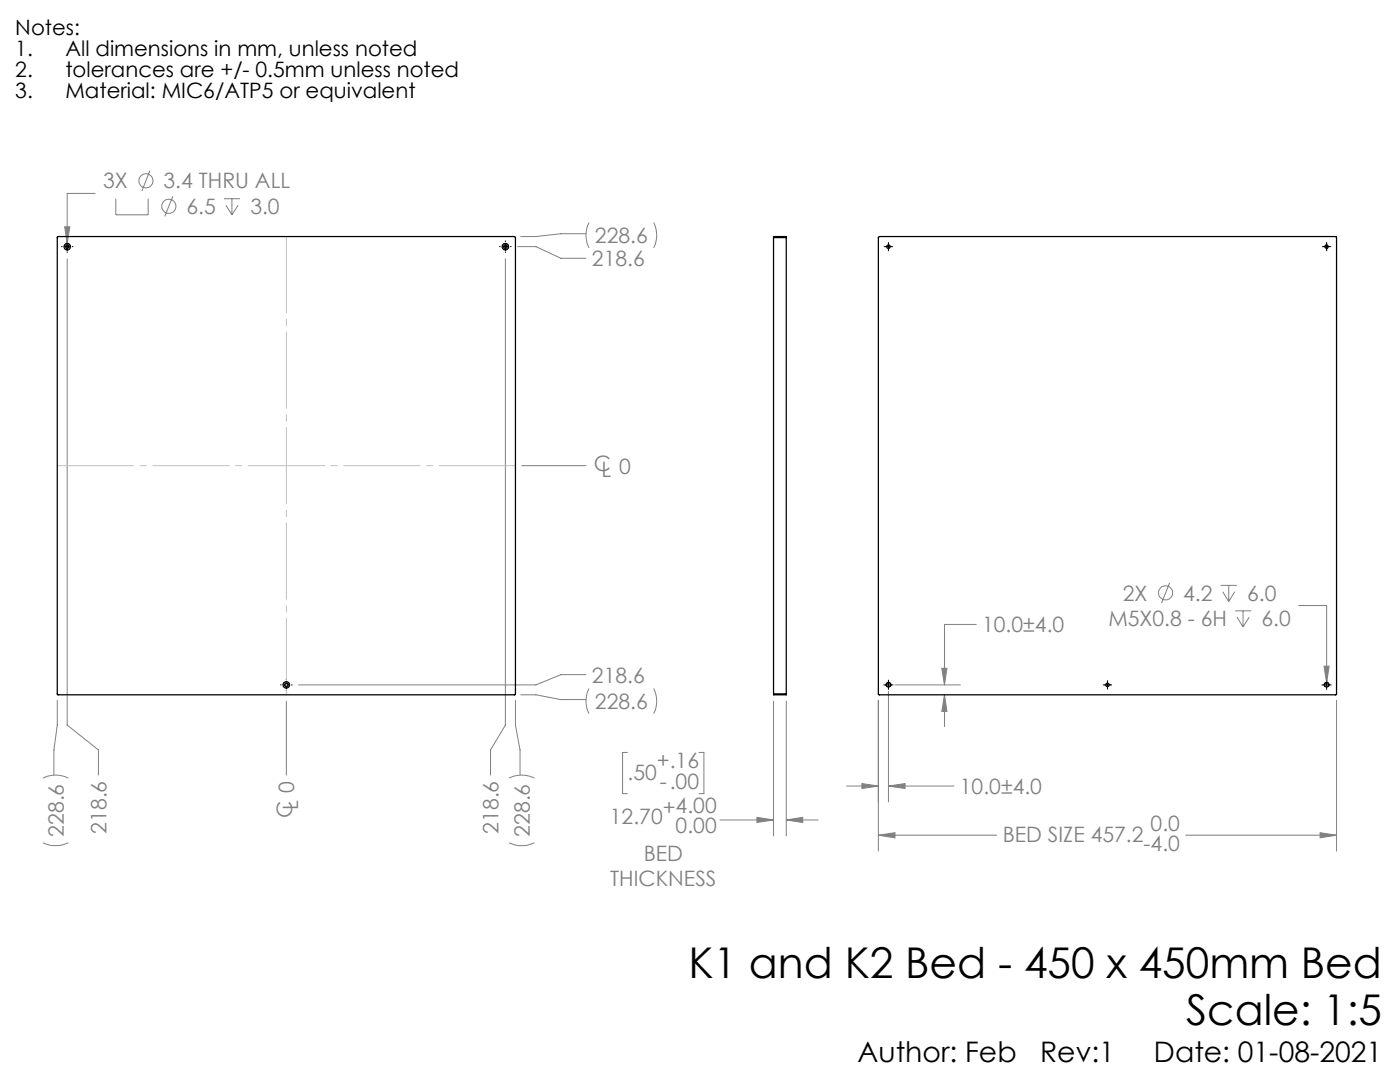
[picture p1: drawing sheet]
<svg xmlns="http://www.w3.org/2000/svg" width="279mm" height="216mm" viewBox="0 0 279 216" stroke-linecap="round" stroke-linejoin="round" font-family="sans-serif">
<g fill="none" stroke="#808080" stroke-width=".2">
<path d="M19 38.6h-5.6v10M23.1 39.7v3.2h6.5v-3.2M29.9 34l-1.6 4.1M34.5 39.2l-1.6 4M44.7 39.7h3.2M46.3 39.7v3.2M12.9 45.3h1l-.5 3.3zM13.4 51.6v93.1l6.2 4.9v5.1M45.1 41l1.2 1.9M47.5 41l-1.2 1.9M100.9 51.6v93.1l-3 4.9v5.1M103.3 49.2h3.7l4.9 2.3h5"/>
<path d="M116.9 46.6h-5l-4.9 .6h-3.1M117.5 44.4a5.6 5.6 0 0 0 0 5.1M130.5 44.4a5.6 5.6 0 0 1 0 5.1M104.1 92.9h12.8M233.4 116.3l-1.6 4M243.6 116.8h3.2M244 118.1l1.2 1.9M245.2 116.8v3.2M246.4 118.1l-1.2 1.9M11.4 139.7v5l-.6 4.9v5.1M57.1 139.9v14.8M102.9 139.7v5l.9 4.9v5.1"/>
<path d="M103.9 138.6h3.1l4.9 1h5M116.9 134.6h-5l-4.9 2.1h-47.4M117.5 137.4a5.6 5.6 0 0 0 0 5M130.5 137.4a5.6 5.6 0 0 1 0 5M154.4 139.9v26.9M156.9 139.9v26.9M175.3 139.7v30.1M177.3 137.9v22.1M178.6 136.7h13.1M188 133.4h1l-.5 3.3zM188.5 138.6l.5 3.4h-1zM188.5 138.6v6.4"/>
<path d="M194.8 124.6h-6.3v12.1M246.5 121.9h3.2M246.9 123.2l1.2 1.9M248.1 121.9v3.2M249.3 123.2l-1.2 1.9M259.2 120.8h5.6v15.4M264.2 132.9h1.1l-.5 3.3zM266.7 139.7v30.1M8.6 155.3a5.6 5.6 0 0 1 5 0M101.6 155.3a5.6 5.6 0 0 1 5 0M125.2 150.1h-1v8.3h1M139.5 150.1h1v8.3h-1"/>
<path d="M168.9 156.8h6.4M172 156.4l3.3 .4-3.3 .5zM177.3 156.8l3.3-.4v.9zM177.3 156.8h13.1M8.6 168.2a5.9 5.9 0 0 0 5 0M101.6 168.2a5.9 5.9 0 0 0 5 0M143.7 163.6h10.7M151.1 163.1l3.3 .5-3.3 .5zM156.9 163.6l3.3-.5v1zM156.9 163.6h6.4M175.3 166.7l3.3-.5v1zM175.3 166.7h23.6"/>
<path d="M236.6 166.7h30.1M263.5 166.2l3.2 .5-3.2 .5z"/>
<circle cx="29.1" cy="36.1" r="1.42"/>
<circle cx="33.7" cy="41.2" r="1.42"/>
<circle cx="232.6" cy="118.3" r="1.41"/>
</g>
<path d="M177.3 136.1a.5 .5 0 0 1 .5 .8 .5 .5 0 0 1-.9 0 .5 .5 0 0 1 .3-.8h.1M264.8 136.1a.5 .5 0 0 1 .4 .8 .5 .5 0 0 1-.8 0 .5 .5 0 0 1 .3-.8h.1" fill="none" stroke="#000" stroke-width=".2" stroke-dasharray="1.3 .6" stroke-linecap="butt"/>
<g fill="none" stroke="#000" stroke-width=".2">
<path d="M12.3 49.2h.1M12.9 49.2h1M13.4 48v.2M13.4 48.7v1M13.4 50.2v.2M14.4 49.2h.2M99.7 49.2h.1M100.4 49.2h1M100.9 48v.2M100.9 48.7v1M100.9 50.2v.2M101.9 49.2h.1"/>
<path d="M176.5 49.2h1.7M177.3 48.4v1.7M263.9 49.2h1.7M264.8 48.4v1.7M56 136.7h.1M56.6 136.7h1M57.1 135.5v.1M57.1 136.1v1.1M57.1 137.7v.1M58.2 136.7h.1M176.4 136.7h1.8M177.3 135.7v1.9"/>
<path d="M220.2 136.7h1.7M221 135.8v1.7M263.8 136.7h1.9M264.8 135.7v1.9"/>
</g>
<path d="M57.2 47.2v91.4M102.9 92.9h-91.5" fill="none" stroke="#c0c0c0" stroke-width=".2" stroke-dasharray="15.2 1.3 1.3 1.3"/>
<path d="M12.9 45.3l.5 3.3 .5-3.3zM151.1 163.1l3.3 .5-3.3 .5zM156.9 163.6l3.3-.5v1zM264.2 132.9l.6 3.3 .5-3.3zM175.3 166.7l3.3-.5v1zM263.5 166.2l3.2 .5-3.2 .5zM177.3 156.8l3.3-.4v.9zM172 156.4l3.3 .4-3.3 .5zM188.5 138.6l.5 3.4h-1zM188 133.4h1l-.5 3.3z" fill="#808080"/>
<g fill="none" stroke="#000" stroke-width=".25">
<path d="M11.5 47.3l91.3-.1 .1 .2-.1 91.2h-91.3zM154.4 47.4v-.2h2.5v.2M154.4 47.4v91.1M154.4 47.4h2.5M156.9 47.4v91.1M175.3 47.3l.2-.1h91.2v91.4h-91.3zM154.4 138.5v.1h2.5v-.1M154.4 138.5h2.5"/>
<circle cx="13.4" cy="49.2" r=".65"/>
<circle cx="13.4" cy="49.2" r=".34"/>
<circle cx="100.9" cy="49.2" r=".66"/>
<circle cx="100.9" cy="49.2" r=".35"/>
<circle cx="177.3" cy="49.2" r=".35"/>
<circle cx="264.7" cy="49.2" r=".34"/>
<circle cx="57.1" cy="136.6" r=".66"/>
<circle cx="57.2" cy="136.6" r=".34"/>
<circle cx="177.3" cy="136.7" r=".41"/>
<circle cx="221" cy="136.6" r=".34"/>
<circle cx="264.8" cy="136.7" r=".41"/>
</g>
<g font-size="8.5">
<text x="137.4" y="195.1">K1 and K2 Bed - 450 x 450mm Bed</text>
<text x="236.7" y="204.6">Scale: 1:5</text>
</g>
<g font-size="5.6">
<text x="171.2" y="211.9">Author: Feb</text>
<text x="207.6" y="211.9">Rev:1</text>
<text x="230.3" y="211.9">Date: 01-08-2021</text>
</g>
<g font-size="4.2">
<text x="3.1" y="7">Notes:</text>
<text x="3.1" y="11.2">1.</text>
<text x="13.1" y="11.2">All dimensions in mm, unless noted</text>
<text x="3.1" y="15.4">2.</text>
<text x="13.1" y="15.4">tolerances are +/- 0.5mm unless noted</text>
<text x="3.1" y="19.6">3.</text>
<text x="13.1" y="19.6">Material: MIC6/ATP5 or equivalent</text>
</g>
<g font-size="4.2" fill="#808080">
<text x="20.6" y="37.6">3X</text>
<text x="32.6" y="37.6">3.4 THRU ALL</text>
<text x="37.2" y="42.7">6.5</text>
<text x="50" y="42.7">3.0</text>
<text x="118.1" y="53.1">218.6</text>
<text x="118.7" y="48.5">228.6</text>
<text x="118.5" y="94">C</text>
<text x="120" y="95.2">L 0</text>
<text x="224.1" y="119.8">2X</text>
<text x="236.1" y="119.8">4.2</text>
<text x="248.9" y="119.8">6.0</text>
<text x="221.2" y="124.9">M5X0.8 - 6H</text>
<text x="251.8" y="124.9">6.0</text>
<text x="196" y="126.2">10.0±4.0</text>
<text x="118.1" y="136.2">218.6</text>
<text x="118.7" y="141.5">228.6</text>
<text x="125.2" y="155.6">.50</text>
<text x="131.1" y="153.3">+.16</text>
<text x="59.5" y="161.7" transform="rotate(-90 59.5 161.7)">L 0</text>
<text x="131.7" y="157.4">-.00</text>
<text x="191.6" y="158.4">10.0±4.0</text>
<text x="12.7" y="167" transform="rotate(-90 12.7 167)">228.6</text>
<text x="21.3" y="166.4" transform="rotate(-90 21.3 166.4)">218.6</text>
<text x="58.3" y="163.2" transform="rotate(-90 58.3 163.2)">C</text>
<text x="99.5" y="166.4" transform="rotate(-90 99.5 166.4)">218.6</text>
<text x="105.7" y="167" transform="rotate(-90 105.7 167)">228.6</text>
<text x="121.7" y="164.5">12.70</text>
<text x="132.3" y="162.6">+4.00</text>
<text x="134.8" y="166.3">0.00</text>
<text x="200.1" y="168">BED SIZE 457.2</text>
<text x="229.6" y="165.7">0.0</text>
<text x="128.5" y="171.7">BED</text>
<text x="228.2" y="169.8">-4.0</text>
<text x="121.8" y="176.8">THICKNESS</text>
</g>
</svg>
